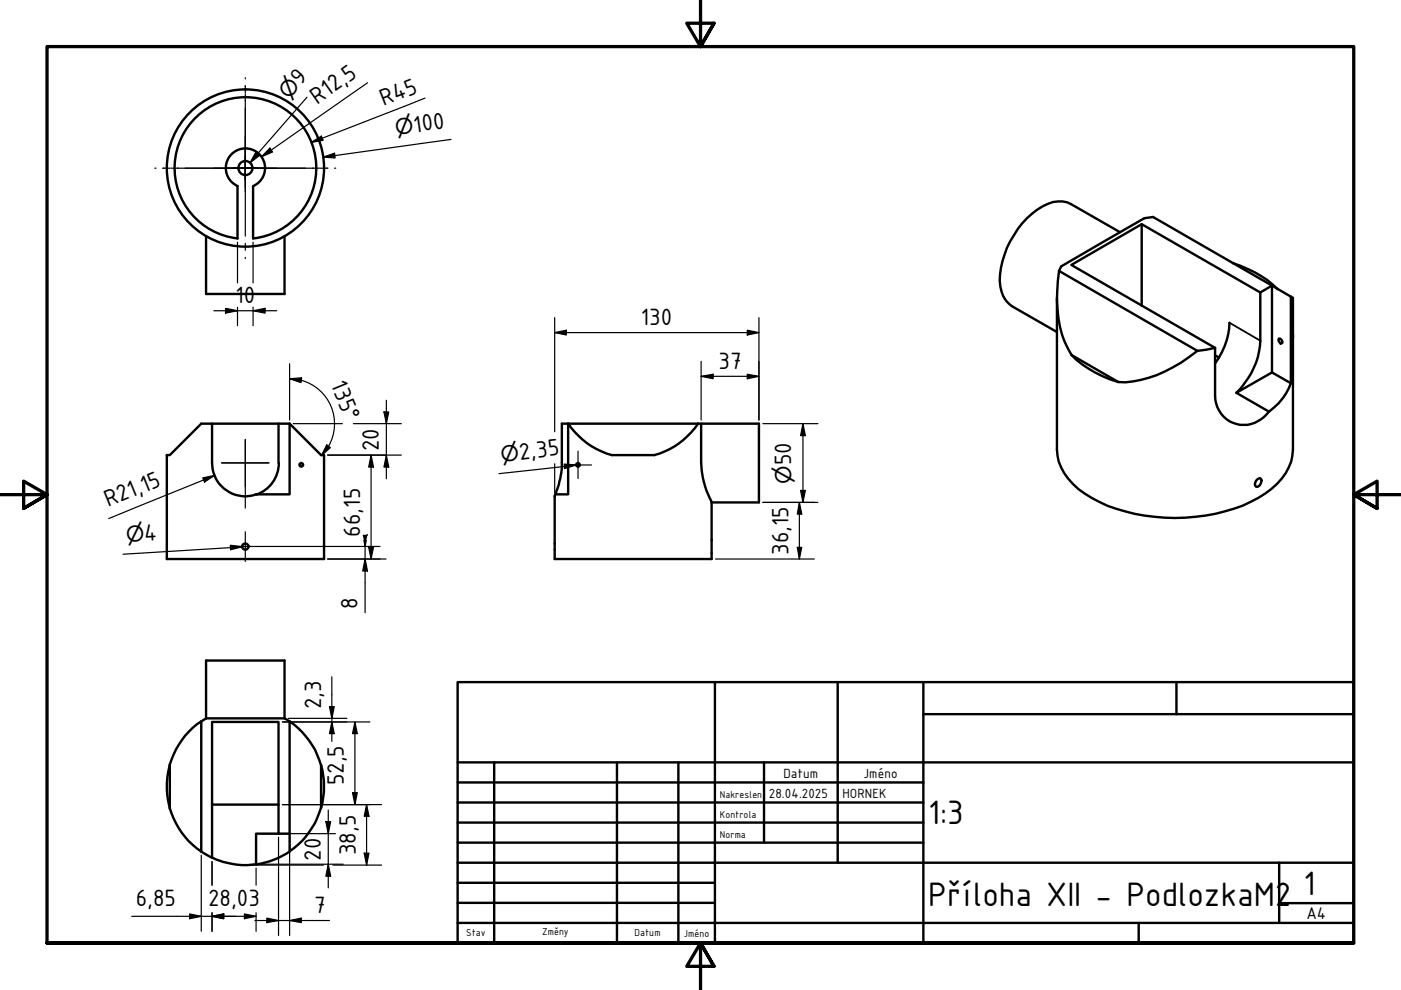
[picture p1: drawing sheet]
<svg xmlns="http://www.w3.org/2000/svg" width="297mm" height="210mm" viewBox="0 0 297 210" stroke-linecap="round" stroke-linejoin="round" font-family="sans-serif">
<g fill="none" stroke="#000" stroke-width=".51">
<path d="M50.4 39.5v11.1a15 15 0 0 1-11.1-23 15 15 0 0 1 25.5 0 15 15 0 0 1-11.1 23M50.4 39.4a4.2 4.2 0 0 1-1.6-6.3 4.2 4.2 0 0 1 6.5 0 4.2 4.2 0 0 1-1.6 6.3M53.7 39.5v11.1M43.7 50.1v12.2h16.6v-12.2M224.5 57.4l.5-.9 17.6-10.2 1.9-.3 29.2 16.9M224.5 57.4a29.7 29.7 0 0 0 1.2 15.1l1.5 2.8M224.5 57.4l29.4 17M237.5 49.2l-10.4-5.9a6.1 6.1 0 0 0-6 .4 17.4 17.4 0 0 0-6.9 7.5 17.3 17.3 0 0 0-2.1 9.5 5.9 5.9 0 0 0 2.5 4.2l9.5 5.5M242.1 47.5v17.3M261.4 55.8a23.3 23.3 0 0 1 9.5 5.5M224.1 63.2v32.1a11.7 11.7 0 0 0 5.8 9.3 33.3 33.3 0 0 0 17.1 5.2 36.9 36.9 0 0 0 19.8-4.2 13.2 13.2 0 0 0 7.2-9l.1-1.3v-24M227.2 75.3a22.8 22.8 0 0 0 9.9 5.7"/>
<path d="M227.2 75.3l9.9 5.7M253.9 74.4a28.5 28.5 0 0 1-15.3 6.7l-1.5-.1M257.6 73.8v10.2a6.2 6.2 0 0 0 4.1 5.8 6.2 6.2 0 0 0 6.8-1.9l.5-.6a12.8 12.8 0 0 0 4.7-6M257.6 73.8l-3.7 .6M257.6 75.3l.8 .5M260.7 68.4a15 15 0 0 1-3.1 8.7M267.2 62l-25.1-14.5-15 8.7 30.5 17.6M269.7 79l-7.6 4.3 6.9 4M271.1 71.8a.64 .64 0 0 1 .7 .3 .64 .64 0 0 1-.1 .7 .75 .75 0 0 1-.6-1zM273.7 62.9l.4 .3v8.3v-.5M273.7 62.9v18.4M35.4 96.5h.6l6.7-6.7h2.3v8.3a7.1 7.1 0 0 0 9.3 6.7h7.1v-15l6.7 6.7h.6v22h-33.3z"/>
<path d="M45 89.8h14.1M59.1 98.2a7.1 7.1 0 0 1-4.8 6.7M61.4 89.8h-2.3v8.3M120.5 89.8a16.3 16.3 0 0 0 9.2 6.7h9a16.3 16.3 0 0 0 9.3-6.7M120.5 89.8h27.5M120.5 89.8v15h-2.8M120.5 89.8h-1.4v8.3a19.6 19.6 0 0 1-1.5 7.2v13.2h33.3v-12M148 89.8h.7v8.3a19.9 19.9 0 0 0 2.2 8.4M148.7 89.8h12.2v16.7h-10M273.7 81.3l-4-2.3v-18.4l-2.5 1.4v10.2a16.7 16.7 0 0 1-5.1 11.1M266.5 101.7l.6-.3h.2a1.14 1.14 0 0 1-1 1.8 1.02 1.02 0 0 1 .2-1.5zM40 155.2l1.7-1.6 1-.7v27.7a16.9 16.9 0 0 1-6.7-9.2v-9.3l.4-1.1a17.4 17.4 0 0 1 3.6-5.8z"/>
<path d="M43.7 140.1h16.6v12.2h-16.6zM43.7 152.3l-1 .6M45 153.1h14.1v23.7h-4.8v6.4a16.9 16.9 0 0 1-9.3-1.4zM60.4 152.3l1 .7M61.4 152.9a17 17 0 0 1 6.7 9.4v8.9a17.2 17.2 0 0 1-6.7 9.3zM36 162.1a16.7 16.7 0 0 0 0 9.3M45 170.6h14.1M59.1 176.8h2.3M68.1 162.3a16.7 16.7 0 0 1 0 8.9M42.7 180.6l2.3 1.3M61.4 180.5a16.7 16.7 0 0 1-7.1 2.8"/>
<circle cx="52" cy="35.6" r="16.7"/>
<circle cx="52" cy="35.6" r="1.49"/>
<circle cx="63.9" cy="98.5" r=".38"/>
<circle cx="122.6" cy="98.5" r=".38"/>
<circle cx="52" cy="115.9" r=".67"/>
</g>
<path d="M260.7 68.4l6.5 3.8" fill="none" stroke="#000" stroke-width=".38"/>
<path d="M148.5 -.1v10l-2.9-5h5.8l-2.9 5 2.9-5M0 104.9h10l-5-2.9v5.8l5-2.9-5 2.9M297 104.9h-10l5-2.9v5.8l-5-2.9 5 2.9M10 199.9v-190h277v190h-277h277M151.4 204.9l-2.9-5 2.9 5h-5.8l2.9-5v10" fill="none" stroke="#000" stroke-width=".7"/>
<!-- layer: Nadpis (ISO) -->
<g fill="none" stroke="#000" stroke-width=".51">
<path d="M97 144.6h190v55.3h-190zM151.6 144.6v55.3M177.6 144.6v38.3M195.8 151.4h91.2M195.8 144.6v55.3M249.4 144.6v6.8M97 165.9h98.8M97 170.2h98.8M97 174.4h98.8M97 178.7h98.8M97 161.6h190M104.8 161.6v38.3"/>
<path d="M130.8 161.6v38.3M143.8 161.6v38.3M162 161.6v17.1M97 195.7h190M97 182.9h190M97 187.2h54.6M97 191.4h54.6M241.4 195.7v4.2M271.2 191.5h15.8M271.2 182.9v12.8"/>
</g>
<g fill="none" stroke="#000" stroke-width=".25">
<path d="M77.9 17.6l-22.5 15.6M54.2 32.3l.8 .7-2 1.5zM57.2 31.4l.6 .8-2.4 1zM65.1 20.6l-12.1 13.9M66 30.2l2.1-1.3 .4 .9zM68.5 33.3l2.4-.8 .2 1zM90.1 20.8l-24.1 9.4M95.6 29.6l-27.1 3.7M50.4 51.3v8.7M53.7 51.3v8.7M45.3 65.9h13.4M47.8 65.4l2.6 .5-2.6 .5z"/>
<path d="M50.4 65.1v4M53.7 65.9l2.5-.5v1zM53.7 65.1v4M61.4 77.1v12M117.6 70.5l2.5-.5v1zM117.6 70.5h43.3M117.6 67.3v24.2M148.7 79.8l2.5-.5v1zM148.7 79.8h12.2M148.7 76.6v12.5M158.4 70l2.5 .5-2.5 .5zM158.4 79.3l2.5 .5-2.5 .5z"/>
<path d="M160.9 67.3v21.8M61.4 80.3l2.5-.2-.1 1zM61.4 80.3a9.6 9.6 0 0 1 9.3 7.6 9.6 9.6 0 0 1-1 6.7M62.2 89.8h10.4M69.3 94.3l.7 .6-1.9 1.7zM69.5 96.5h15.6M69.7 94.6l-1.6 2M74.9 89.8h10.2M78.7 96.5l.5 2.5h-1zM78.7 96.5v22M81.4 87.3h1l-.5 2.5zM81.9 96.5l.5 2.5h-1z"/>
<path d="M81.9 84.9v16.6M117.6 98.3v6.1M119.6 98.4l2.6 .2-2.5 .7zM122.2 98.6l-16.4 1.8M161.7 89.8h11.7M170.2 89.8l.6 2.6h-1.1zM170.2 89.8v16.7M43 101.3l2.5-.5-2.1 1.4zM45.5 100.8l-22.4 9.2M48.8 115.6l2.6 .3-2.5 .7zM51.4 115.9l-25.3 1.6M55.2 115.9h25.4"/>
<path d="M69.5 118.5h12.4M77.2 114.6l.2 1.3v-1.3M77.4 118.5l.5 2.6h-1zM77.7 114.6l-.3 1.3v14M77.9 113.4h.1M78.2 116h1l-.5 2.5zM151.7 118.5h21M161.7 106.5h11.7M169 116h1l-.5 2.5zM169.5 106.5l.5 2.5h-1zM169.5 106.5v12M169.7 104h1.1l-.6 2.5z"/>
<path d="M59.9 153.1h18.5M61.2 152.3h12.3M69.8 149.8h1.1l-.5 2.5zM70.4 153.1l.5 2.4h-1.1zM70.4 143.5v13.7M75.2 153.1l.6 2.4h-1.1zM75.2 153.1v17.5M55.1 176.8h16M59.1 177.5v20.8M59.9 170.6h21M61.4 177.5v20.8M69.1 174.2h1l-.5 2.6z"/>
<path d="M69.6 171.7v16.5M74.7 168.1h1.1l-.6 2.5zM77.7 170.6l.5 2.5h-1zM77.7 170.6v12.8M27.9 194.3h26.4M40.2 193.8l2.5 .5-2.5 .5zM42.7 181.3v16.2M45 194.3l2.4-.5v1zM45 182.7v5M45 193.5v4M51.8 193.8l2.5 .5-2.5 .5zM52.8 183.4h15.8"/>
<path d="M54 195.2h15.8M54.3 184.1v3.6M54.3 193.5v4M55.1 183.2h17.7M56.6 194.7l2.5 .5-2.5 .4zM61.4 195.2l2.5-.5v.9zM69.6 183.2l.5 2.6h-1zM70.6 183.4h10.3M77.2 180.9h1l-.5 2.5z"/>
</g>
<g fill="#000">
<path d="M54.2 32.3l.8 .7-2 1.5zM57.2 31.4l.6 .8-2.4 1zM66 30.2l2.1-1.3 .4 .9zM68.5 33.3l2.4-.8 .2 1zM47.8 65.4l2.6 .5-2.6 .5zM53.7 65.9l2.5-.5v1zM117.6 70.5l2.5-.5v1zM148.7 79.8l2.5-.5v1zM158.4 70l2.5 .5-2.5 .5zM61.4 80.3l2.5-.2-.1 1zM69.3 94.3l.7 .6-1.9 1.7zM78.7 96.5l.5 2.5h-1z"/>
<path d="M81.4 87.3h1l-.5 2.5zM81.9 96.5l.5 2.5h-1zM119.6 98.4l2.6 .2-2.5 .7zM158.4 79.3l2.5 .5-2.5 .5zM170.2 89.8l.6 2.6h-1.1zM43 101.3l2.5-.5-2.1 1.4zM48.8 115.6l2.6 .3-2.5 .7zM76.9 113.4h1l-.5 2.5zM78.2 116h1l-.5 2.5zM169 116h1l-.5 2.5zM169.7 104h1.1l-.6 2.5zM169.5 106.5l.5 2.5h-1z"/>
<path d="M77.4 118.5l.5 2.6h-1zM69.8 149.8h1.1l-.5 2.5zM70.4 153.1l.5 2.4h-1.1zM75.2 153.1l.6 2.4h-1.1zM69.1 174.2h1l-.5 2.6zM74.7 168.1h1.1l-.6 2.5zM77.7 170.6l.5 2.5h-1zM40.2 193.8l2.5 .5-2.5 .5zM45 194.3l2.4-.5v1zM51.8 193.8l2.5 .5-2.5 .5zM56.6 194.7l2.5 .5-2.5 .4zM61.4 195.2l2.5-.5v.9z"/>
<path d="M69.6 183.2l.5 2.6h-1zM77.2 180.9h1l-.5 2.5z"/>
</g>
<g fill="none" stroke="#000" stroke-width=".25">
<path d="M52 16.5v.2M52 18.1v1.6M52 19.9v30.2M32.8 35.7h.3M34.5 35.7h1.6M36.3 35.7h31.5M39.2 35.7h12.8h-2.5M45.3 35.7h13.4M48 35.7h8M52 31.7v8M52 29v11.7M52 22.9v12.8v-2.5"/>
<path d="M52 38.1v-2.4v2.4M54.5 35.7h-2.5h12.8M67.9 35.7h1.6M70.9 35.7h.3M52 51.6v1.5M52 54.6v.2M47 98.1h10M119.6 98.6h5.8M122.6 95.7v5.7M48.8 115.9h6.4M52 103.2v-10v14.5M52 112.7v6.3"/>
</g>
<g font-size="7.7">
<text x="196.8" y="174.8">1:3</text>
<text x="196.8" y="192">Příloha XII - PodlozkaM2</text>
<text x="276.4" y="189.7">1</text>
</g>
<g font-size="5.4">
<text x="63.8" y="18.3" transform="rotate(-49 63.8 18.3)">9</text>
<text x="67.2" y="22.2" transform="rotate(-35 67.2 22.2)">R12,5</text>
<text x="81.3" y="22.5" transform="rotate(-21 81.3 22.5)">R45</text>
<text x="87.9" y="28.1" transform="rotate(-8 87.9 28.1)">100</text>
<text x="49.9" y="64.3">10</text>
<text x="135.9" y="68.9">130</text>
<text x="70" y="81.5" transform="rotate(68 70 81.5)">135°</text>
<text x="152.3" y="78.2">37</text>
<text x="80.3" y="95.6" transform="rotate(-90 80.3 95.6)">20</text>
<text x="110.2" y="97.4" transform="rotate(-6 110.2 97.4)">2,35</text>
<text x="167.8" y="98.7" transform="rotate(-90 167.8 98.7)">50</text>
<text x="22.9" y="107.5" transform="rotate(-22 22.9 107.5)">R21,15</text>
<text x="76.4" y="113.8" transform="rotate(-90 76.4 113.8)">66,15</text>
<text x="30.7" y="114.7" transform="rotate(-4 30.7 114.7)">4</text>
<text x="167.2" y="117.7" transform="rotate(-90 167.2 117.7)">36,15</text>
<text x="75.8" y="129.1" transform="rotate(-90 75.8 129.1)">8</text>
<text x="68.1" y="150.4" transform="rotate(-90 68.1 150.4)">2,3</text>
<text x="72.9" y="166.5" transform="rotate(-90 72.9 166.5)">52,5</text>
<text x="68" y="182.5" transform="rotate(-90 68 182.5)">20</text>
<text x="75.4" y="181.3" transform="rotate(-90 75.4 181.3)">38,5</text>
<text x="28.8" y="192">6,85</text>
<text x="44.1" y="192">28,03</text>
<text x="66.6" y="193.5">7</text>
</g>
<g font-size="4.6">
<text x="61.2" y="21.2" transform="rotate(-49 61.2 21.2)">⌀</text>
<text x="84" y="28.7" transform="rotate(-8 84 28.7)">⌀</text>
<text x="106.3" y="97.9" transform="rotate(-6 106.3 97.9)">⌀</text>
<text x="167.8" y="102.6" transform="rotate(-90 167.8 102.6)">⌀</text>
<text x="26.8" y="115" transform="rotate(-4 26.8 115)">⌀</text>
</g>
<text font-size="3.9" x="277" y="194.9">A4</text>
<g font-size="3">
<text x="166.1" y="164.9">Datum</text>
<text x="183.1" y="164.9">Jméno</text>
<text x="163" y="169.1">28.04.2025</text>
<text x="178.6" y="169.1">HORNEK</text>
</g>
<g font-size="2.3">
<text x="152.6" y="169.1">Nakreslen</text>
<text x="152.6" y="173.4">Kontrola</text>
<text x="152.6" y="177.6">Norma</text>
<text x="98.8" y="198.5">Stav</text>
<text x="114.9" y="198.3">Změny</text>
<text x="134.6" y="198.5">Datum</text>
<text x="145" y="198.6">Jméno</text>
</g>
</svg>
